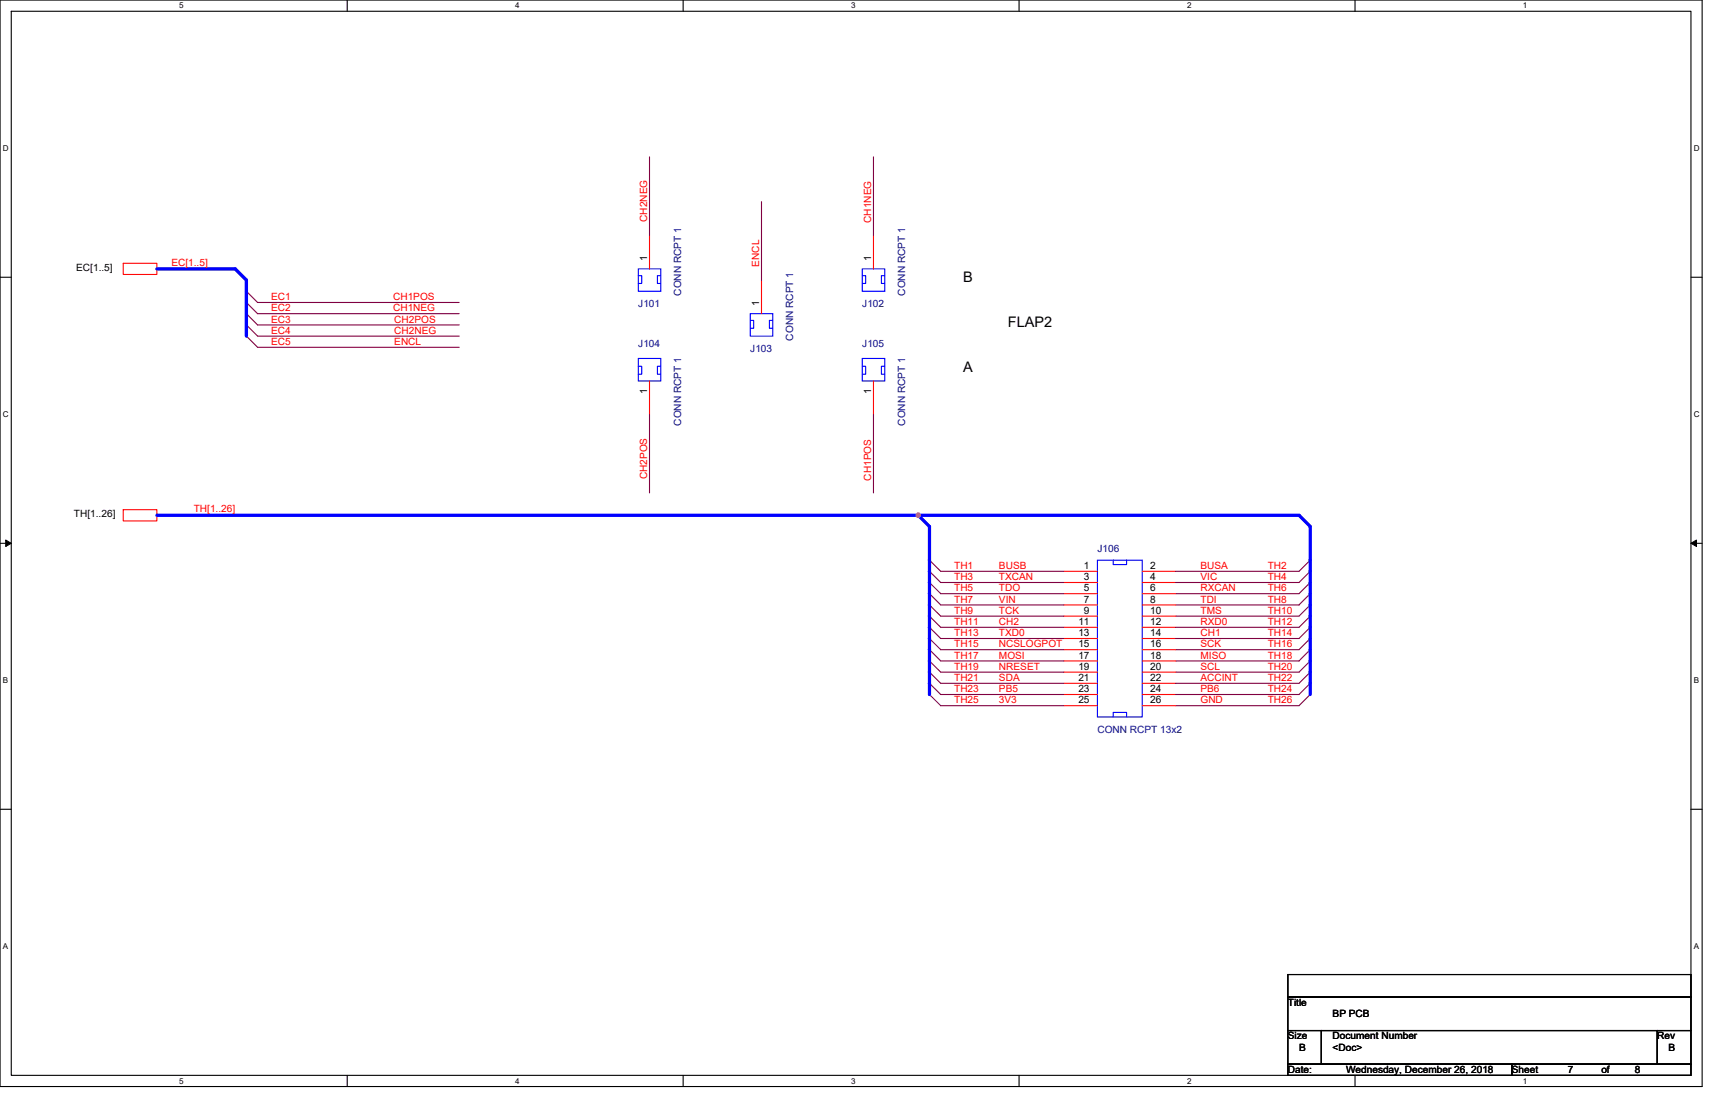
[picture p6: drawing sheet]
<svg xmlns="http://www.w3.org/2000/svg" width="432mm" height="279mm" viewBox="0 0 432 279" stroke-linecap="round" stroke-linejoin="round" font-family="sans-serif">
<path d="M0 0h428.6v273.5h-428.6zM2.8 2.8h422.9v267.9h-422.9z" fill="none" stroke="#000" stroke-width=".28"/>
<g fill="#fff">
<path d="M45.1 .3h1.1v2.3h-1.1z"/>
<path d="M45.1 271h1.1v2.2h-1.1z"/>
</g>
<path d="M87.4 0v2.8M87.4 270.7v2.8" fill="none" stroke="#000" stroke-width=".28"/>
<g fill="#fff">
<path d="M129.7 .3h1.1v2.3h-1.1z"/>
<path d="M129.7 271h1.1v2.2h-1.1z"/>
</g>
<path d="M172 0v2.8M172 270.7v2.8" fill="none" stroke="#000" stroke-width=".28"/>
<g fill="#fff">
<path d="M214.3 .3h1.1v2.3h-1.1z"/>
<path d="M214.3 271h1.1v2.2h-1.1z"/>
</g>
<path d="M256.6 0v2.8M256.6 270.7v2.8" fill="none" stroke="#000" stroke-width=".28"/>
<g fill="#fff">
<path d="M298.9 .3h1.1v2.3h-1.1z"/>
<path d="M298.9 271h1.1v2.2h-1.1z"/>
</g>
<path d="M341.2 0v2.8M341.2 270.7v2.8" fill="none" stroke="#000" stroke-width=".28"/>
<g fill="#fff">
<path d="M383.5 .3h1.1v2.3h-1.1z"/>
<path d="M383.5 271h1.1v2.2h-1.1z"/>
<path d="M.7 36.3h1.5v2.3h-1.5z"/>
<path d="M426.5 36.3h1.4v2.3h-1.4z"/>
<path d="M.7 103.3h1.5v2.2h-1.5z"/>
<path d="M426.5 103.3h1.4v2.2h-1.4z"/>
</g>
<path d="M0 69.8h2.8M425.7 69.8h2.9" fill="none" stroke="#000" stroke-width=".28"/>
<g fill="#fff">
<path d="M.7 170.2h1.4v2.3h-1.4z"/>
<path d="M426.5 170.2h1.3v2.3h-1.3z"/>
</g>
<path d="M0 136.8h2.8M425.7 136.8h2.9" fill="none" stroke="#000" stroke-width=".28"/>
<path d="M1.4 135.9l1.4 .9-1.4 .8zM425.7 136.8l1.4-.9v1.7z" fill="#000" stroke="#000" stroke-width=".25"/>
<g fill="#fff">
<path d="M.7 237.2h1.4v2.2h-1.4z"/>
<path d="M426.4 237.2h1.4v2.2h-1.4z"/>
</g>
<path d="M0 203.7h2.8M425.7 203.7h2.9M324.3 245.3h101.4v5.7h-101.4zM324.3 251h101.4v8.4h-101.4zM324.3 259.4h8.4v8.5h-8.4zM332.7 259.4h84.6v8.5h-84.6zM417.3 259.4h8.4v8.5h-8.4zM324.3 267.9h56.3v2.8h-56.3zM380.6 267.9h45.1v2.8h-45.1z" fill="none" stroke="#000" stroke-width=".28"/>
<g fill="none" stroke="#f00" stroke-width=".28">
<path d="M163.5 59.2v8.5M219.9 59.2v8.5M31 66.3h8.5v2.8h-8.5zM191.7 70.5v8.5M163.5 95.9v8.4M219.9 95.9v8.4M31 128.3h8.5v2.8h-8.5zM267.9 143.8h8.4M267.9 146.6h8.4M267.9 149.4h8.4M267.9 152.3h8.4M267.9 155.1h8.4"/>
<path d="M267.9 157.9h8.4M287.6 143.8h8.5M287.6 146.6h8.5M287.6 149.4h8.5M287.6 152.3h8.5M287.6 155.1h8.5M287.6 157.9h8.5M267.9 160.7h8.4M267.9 163.5h8.4M267.9 166.4h8.4M267.9 169.2h8.4M267.9 172h8.4"/>
<path d="M267.9 174.8h8.4M267.9 177.6h8.4M287.6 160.7h8.5M287.6 163.5h8.5M287.6 166.4h8.5M287.6 169.2h8.5M287.6 172h8.5M287.6 174.8h8.5M287.6 177.6h8.5"/>
</g>
<g fill="none" stroke="#800040" stroke-width=".28">
<path d="M163.5 39.5v19.7M219.9 39.5v19.7M191.7 50.8v19.7M62 73.3l2.9 2.8h50.7M62 76.1l2.9 2.9h50.7M62 79l2.9 2.8h50.7M62 81.8l2.9 2.8h50.7M62 84.6l2.9 2.8h50.7M163.5 104.3v19.8M219.9 104.3v19.8M234 141l2.9 2.8h31M234 143.8l2.9 2.8h31"/>
<path d="M234 146.6l2.9 2.8h31M234 149.4l2.9 2.9h31M234 152.3l2.9 2.8h31M234 155.1l2.9 2.8h31M234 157.9l2.9 2.8h31M329.9 141l-2.8 2.8h-31M329.9 143.8l-2.8 2.8h-31M329.9 146.6l-2.8 2.8h-31M329.9 149.4l-2.8 2.9h-31M329.9 152.3l-2.8 2.8h-31M329.9 155.1l-2.8 2.8h-31M329.9 157.9l-2.8 2.8h-31"/>
<path d="M234 160.7l2.9 2.8h31M234 163.5l2.9 2.9h31M234 166.4l2.9 2.8h31M234 169.2l2.9 2.8h31M234 172l2.9 2.8h31M234 174.8l2.9 2.8h31M329.9 160.7l-2.8 2.8h-31M329.9 163.5l-2.8 2.9h-31M329.9 166.4l-2.8 2.8h-31M329.9 169.2l-2.8 2.8h-31M329.9 172l-2.8 2.8h-31M329.9 174.8l-2.8 2.8h-31"/>
</g>
<g fill="none" stroke="#00f" stroke-width=".28">
<path d="M160.7 69.4h.9v2h-.9M160.7 67.7h5.7v5.6h-5.7zM166.4 69.4h-.9v2h.9M188.9 79h5.7v5.6h-5.7zM217.1 67.7h5.7v5.6h-5.7zM217.1 69.4h.9v2h-.9M222.8 69.4h-.9v2h.9M160.7 92.2h.9v2h-.9M160.7 90.2h5.7v5.7h-5.7zM166.4 92.2h-.9v2h.9M188.9 80.6h.9v2h-.9M194.6 80.6h-.9v2h.9"/>
<path d="M217.1 90.2h5.7v5.7h-5.7zM217.1 92.2h.9v2h-.9M222.8 92.2h-.9v2h.9M276.3 141h11.3v39.5h-11.3zM280.3 141v1.1h3.4v-1.1M280.3 180.5v-1.2h3.4v1.2"/>
</g>
<path d="M39.5 67.7h19.7l2.8 2.8v14.1M39.5 129.7h191.7M231.2 129.7l2.8 2.8v42.3M231.2 129.7h95.9l2.8 2.8v42.3" fill="none" stroke="#00f" stroke-width=".83"/>
<circle cx="231.2" cy="129.7" r=".56" fill="#f0f" stroke="#f0f" stroke-width=".28"/>
<g font-size="3.7">
<text x="242.5" y="71">B</text>
<text x="253.8" y="82.2">FLAP2</text>
<text x="242.5" y="93.5">A</text>
</g>
<g font-size="2.5" fill="#f00">
<text x="163" y="55.8" transform="rotate(-90 163 55.8)">CH2NEG</text>
<text x="219.4" y="56.1" transform="rotate(-90 219.4 56.1)">CH1NEG</text>
<text x="43.2" y="66.8">EC[1..5]</text>
<text x="191.2" y="67.1" transform="rotate(-90 191.2 67.1)">ENCL</text>
<text x="68.3" y="75.6">EC1</text>
<text x="99" y="75.6">CH1POS</text>
<text x="68.3" y="78.4">EC2</text>
<text x="68.3" y="81.2">EC3</text>
<text x="99" y="78.4">CH1NEG</text>
<text x="99.3" y="81.2">CH2POS</text>
<text x="68.3" y="84">EC4</text>
<text x="68.3" y="86.8">EC5</text>
<text x="99.3" y="84">CH2NEG</text>
<text x="99.3" y="86.8">ENCL</text>
<text x="163" y="120.7" transform="rotate(-90 163 120.7)">CH2POS</text>
<text x="219.4" y="121" transform="rotate(-90 219.4 121)">CH1POS</text>
<text x="48.8" y="128.9">TH[1..26]</text>
<text x="240.2" y="143.2">TH1</text>
<text x="251.5" y="143.2">BUSB</text>
<text x="302.3" y="143.2">BUSA</text>
<text x="319.2" y="143.2">TH2</text>
<text x="240.2" y="148.9">TH5</text>
<text x="240.2" y="146">TH3</text>
<text x="251.5" y="148.9">TDO</text>
<text x="251.5" y="146">TXCAN</text>
<text x="302.3" y="146">VIC</text>
<text x="302.3" y="148.9">RXCAN</text>
<text x="319.2" y="146">TH4</text>
<text x="319.2" y="148.9">TH6</text>
<text x="240.2" y="151.7">TH7</text>
<text x="240.2" y="154.5">TH9</text>
<text x="251.5" y="151.7">VIN</text>
<text x="251.5" y="154.5">TCK</text>
<text x="302.3" y="151.7">TDI</text>
<text x="302.3" y="154.5">TMS</text>
<text x="319.2" y="151.7">TH8</text>
<text x="319.2" y="154.5">TH10</text>
<text x="240.2" y="157.3">TH11</text>
<text x="240.2" y="160.1">TH13</text>
<text x="251.5" y="157.3">CH2</text>
<text x="251.5" y="160.1">TXD0</text>
<text x="302.3" y="157.3">RXD0</text>
<text x="302.3" y="160.1">CH1</text>
<text x="319.2" y="157.3">TH12</text>
<text x="319.2" y="160.1">TH14</text>
<text x="240.2" y="163">TH15</text>
<text x="240.2" y="165.8">TH17</text>
<text x="251.5" y="163">NCSLOGPOT</text>
<text x="251.5" y="165.8">MOSI</text>
<text x="302.3" y="163">SCK</text>
<text x="302.3" y="165.8">MISO</text>
<text x="319.2" y="163">TH16</text>
<text x="319.2" y="165.8">TH18</text>
<text x="240.2" y="168.6">TH19</text>
<text x="240.2" y="171.4">TH21</text>
<text x="251.5" y="168.6">NRESET</text>
<text x="251.5" y="171.4">SDA</text>
<text x="302.3" y="168.6">SCL</text>
<text x="302.3" y="171.4">ACCINT</text>
<text x="319.2" y="168.6">TH20</text>
<text x="319.2" y="171.4">TH22</text>
<text x="240.2" y="174.2">TH23</text>
<text x="240.2" y="177.1">TH25</text>
<text x="251.5" y="174.2">PB5</text>
<text x="251.5" y="177.1">3V3</text>
<text x="302.3" y="174.2">PB6</text>
<text x="302.3" y="177.1">GND</text>
<text x="319.2" y="174.2">TH24</text>
<text x="319.2" y="177.1">TH26</text>
</g>
<g font-size="2.5">
<text x="162.9" y="65.7" transform="rotate(-90 162.9 65.7)">1</text>
<text x="219.3" y="65.7" transform="rotate(-90 219.3 65.7)">1</text>
<text x="19.2" y="68.2">EC[1..5]</text>
<text x="191.1" y="77" transform="rotate(-90 191.1 77)">1</text>
<text x="162.9" y="99.3" transform="rotate(-90 162.9 99.3)">1</text>
<text x="219.3" y="99.3" transform="rotate(-90 219.3 99.3)">1</text>
<text x="18.6" y="130.3">TH[1..26]</text>
<text x="272.9" y="143.2">1</text>
<text x="289.6" y="143.2">2</text>
<text x="272.9" y="146">3</text>
<text x="272.9" y="148.8">5</text>
<text x="289.6" y="146">4</text>
<text x="289.6" y="148.8">6</text>
<text x="272.9" y="151.7">7</text>
<text x="272.9" y="154.5">9</text>
<text x="289.6" y="151.7">8</text>
<text x="289.6" y="154.5">10</text>
<text x="271.5" y="157.3">11</text>
<text x="271.5" y="160.1">13</text>
<text x="289.6" y="157.3">12</text>
<text x="289.6" y="160.1">14</text>
<text x="271.5" y="162.9">15</text>
<text x="271.5" y="165.8">17</text>
<text x="289.6" y="162.9">16</text>
<text x="289.6" y="165.8">18</text>
<text x="271.5" y="168.6">19</text>
<text x="271.5" y="171.4">21</text>
<text x="289.6" y="168.6">20</text>
<text x="289.6" y="171.4">22</text>
<text x="271.5" y="174.2">23</text>
<text x="271.5" y="177">25</text>
<text x="289.6" y="174.2">24</text>
<text x="289.6" y="177">26</text>
<text x="324.3" y="253.2">Title</text>
<text x="335.5" y="256">BP PCB</text>
<text x="324.3" y="261.6">Size</text>
<text x="335.5" y="261.6">Document Number</text>
<text x="417.3" y="261.6">Rev</text>
<text x="327.1" y="264.5">B</text>
<text x="335.5" y="264.5">&lt;Doc&gt;</text>
<text x="420.1" y="264.5">B</text>
<text x="324.3" y="270.1">Date:</text>
<text x="338.9" y="270.1">Wednesday, December 26, 2018</text>
<text x="380.6" y="270.1">Sheet</text>
<text x="394.7" y="270.1">7</text>
<text x="403.2" y="270.1">of</text>
<text x="411.6" y="270.1">8</text>
</g>
<g font-size="2.5" fill="#000080">
<text x="160.7" y="77.3">J101</text>
<text x="171.5" y="74.4" transform="rotate(-90 171.5 74.4)">CONN RCPT 1</text>
<text x="217.1" y="77.3">J102</text>
<text x="227.9" y="74.4" transform="rotate(-90 227.9 74.4)">CONN RCPT 1</text>
<text x="160.7" y="87.4">J104</text>
<text x="188.9" y="88.5">J103</text>
<text x="199.7" y="85.7" transform="rotate(-90 199.7 85.7)">CONN RCPT 1</text>
<text x="217.1" y="87.4">J105</text>
<text x="171.5" y="107.1" transform="rotate(-90 171.5 107.1)">CONN RCPT 1</text>
<text x="227.9" y="107.1" transform="rotate(-90 227.9 107.1)">CONN RCPT 1</text>
<text x="276.3" y="139">J106</text>
<text x="276.3" y="184.4">CONN RCPT 13x2</text>
</g>
<g font-size="2">
<text x="45.1" y="2.1">5</text>
<text x="129.7" y="2.1">4</text>
<text x="214.3" y="2.1">3</text>
<text x="298.9" y="2.1">2</text>
<text x="383.5" y="2.1">1</text>
<text x=".7" y="38.1">D</text>
<text x="426.5" y="38.1">D</text>
<text x=".7" y="105.1">C</text>
<text x="426.5" y="105.1">C</text>
<text x=".7" y="172">B</text>
<text x="426.5" y="172">B</text>
<text x=".7" y="239">A</text>
<text x="426.5" y="239">A</text>
<text x="45.1" y="272.8">5</text>
<text x="129.7" y="272.8">4</text>
<text x="214.3" y="272.8">3</text>
<text x="298.9" y="272.8">2</text>
<text x="383.5" y="272.8">1</text>
</g>
</svg>
